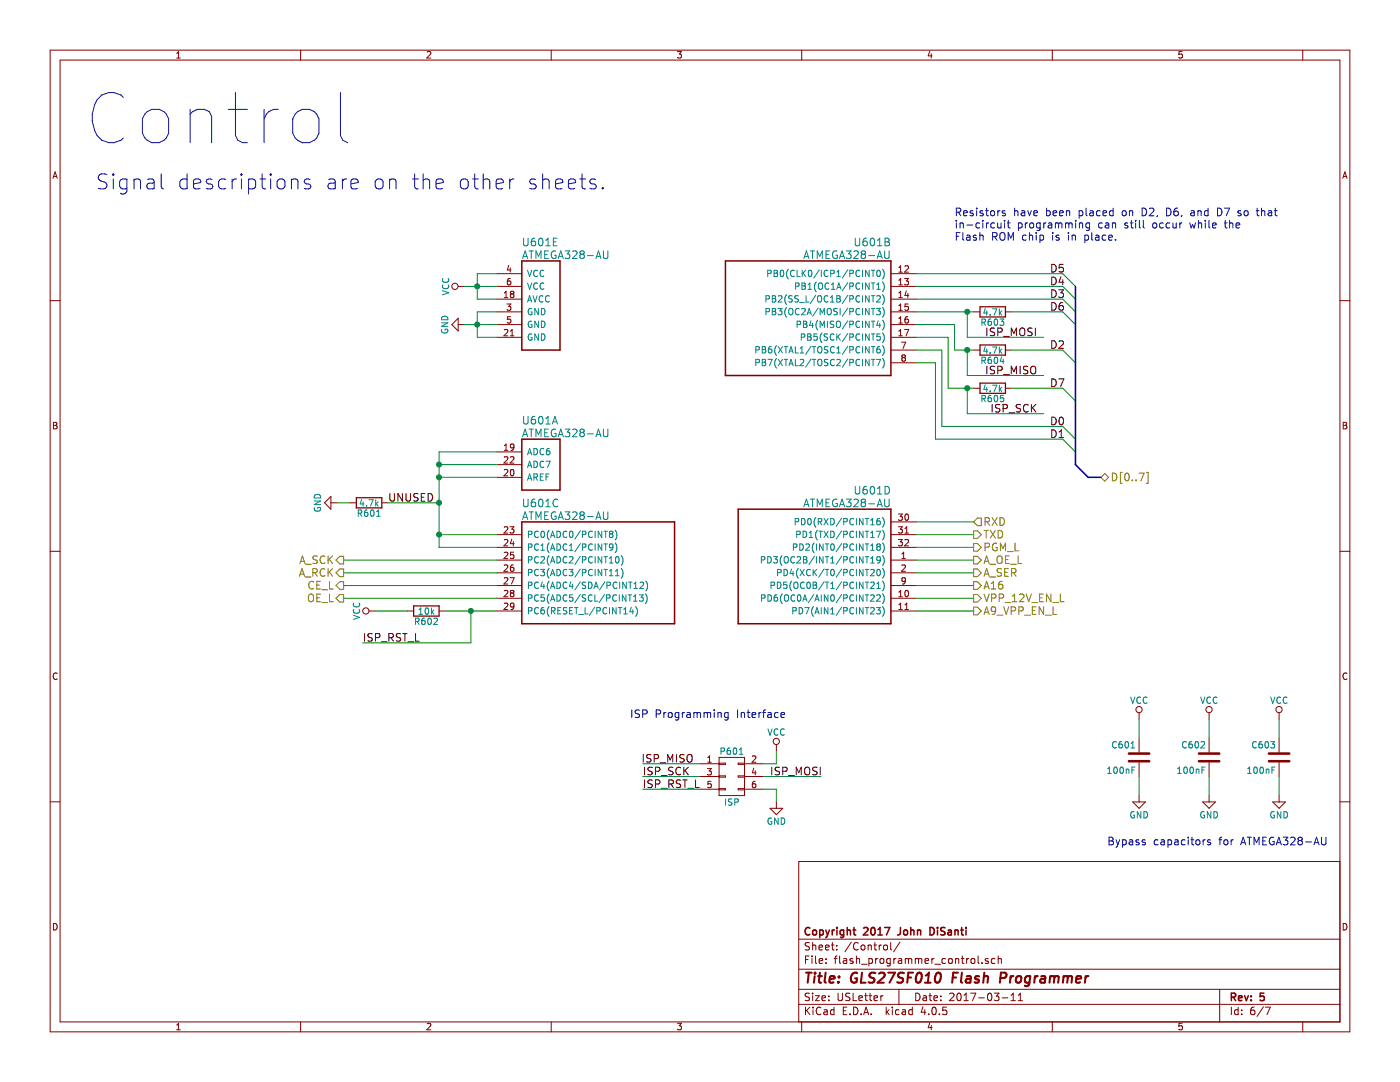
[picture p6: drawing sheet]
EESchema Schematic File Version 2
LIBS:gls27sf010
LIBS:atmega328au
LIBS:flash_programmer
LIBS:power
LIBS:device
LIBS:transistors
LIBS:conn
LIBS:linear
LIBS:regul
LIBS:74xx
LIBS:cmos4000
LIBS:adc-dac
LIBS:memory
LIBS:xilinx
LIBS:microcontrollers
LIBS:dsp
LIBS:microchip
LIBS:analog_switches
LIBS:motorola
LIBS:texas
LIBS:intel
LIBS:audio
LIBS:interface
LIBS:digital-audio
LIBS:philips
LIBS:display
LIBS:cypress
LIBS:siliconi
LIBS:opto
LIBS:atmel
LIBS:contrib
LIBS:valves
LIBS:flash_programmer-cache
EELAYER 25 0
EELAYER END
$Descr USLetter 11000 8500
encoding utf-8
Sheet 6 7
Title "GLS27SF010 Flash Programmer"
Date "2017-03-11"
Rev "5"
Comp "Copyright 2017 John DiSanti"
Comment1 ""
Comment2 ""
Comment3 ""
Comment4 ""
$EndDescr
$Comp
L C C603
U 1 1
P 10050 5950
F 0 "C603" H 10075 6050 50  0000 L CNN
F 1 "100nF" H 10075 5850 50  0000 L CNN
F 2 "Resistors_SMD:R_0603_HandSoldering" H 10088 5800 50  0001 C CNN
F 3 "" H 10050 5950 50  0000 C CNN
	1    10050 5950
	-1   0    0    -1  
$EndComp
$Comp
L C C602
U 1 1
P 9500 5950
F 0 "C602" H 9525 6050 50  0000 L CNN
F 1 "100nF" H 9525 5850 50  0000 L CNN
F 2 "Resistors_SMD:R_0603_HandSoldering" H 9538 5800 50  0001 C CNN
F 3 "" H 9500 5950 50  0000 C CNN
	1    9500 5950
	-1   0    0    -1  
$EndComp
$Comp
L GND #PWR028
U 1 1
P 10050 6250
F 0 "#PWR028" H 10050 6000 50  0001 C CNN
F 1 "GND" H 10050 6100 50  0000 C CNN
F 2 "" H 10050 6250 50  0000 C CNN
F 3 "" H 10050 6250 50  0000 C CNN
	1    10050 6250
	1    0    0    -1  
$EndComp
$Comp
L GND #PWR029
U 1 1
P 9500 6250
F 0 "#PWR029" H 9500 6000 50  0001 C CNN
F 1 "GND" H 9500 6100 50  0000 C CNN
F 2 "" H 9500 6250 50  0000 C CNN
F 3 "" H 9500 6250 50  0000 C CNN
	1    9500 6250
	1    0    0    -1  
$EndComp
$Comp
L VCC #PWR030
U 1 1
P 10050 5650
F 0 "#PWR030" H 10050 5500 50  0001 C CNN
F 1 "VCC" H 10050 5800 50  0000 C CNN
F 2 "" H 10050 5650 50  0000 C CNN
F 3 "" H 10050 5650 50  0000 C CNN
	1    10050 5650
	1    0    0    -1  
$EndComp
$Comp
L VCC #PWR031
U 1 1
P 9500 5650
F 0 "#PWR031" H 9500 5500 50  0001 C CNN
F 1 "VCC" H 9500 5800 50  0000 C CNN
F 2 "" H 9500 5650 50  0000 C CNN
F 3 "" H 9500 5650 50  0000 C CNN
	1    9500 5650
	1    0    0    -1  
$EndComp
Wire Wire Line
	10050 5650 10050 5800
Wire Wire Line
	9500 5650 9500 5800
Wire Wire Line
	10050 6100 10050 6250
Wire Wire Line
	9500 6100 9500 6250
Text Notes 8700 6650 0    60   ~ 0
Bypass capacitors for ATMEGA328-AU
$Comp
L R R601
U 1 1
P 2900 3950
F 0 "R601" V 2980 3950 50  0000 C CNN
F 1 "4.7k" V 2900 3950 50  0000 C CNN
F 2 "Resistors_SMD:R_0603_HandSoldering" V 2830 3950 50  0001 C CNN
F 3 "" H 2900 3950 50  0000 C CNN
	1    2900 3950
	0    -1   1    0   
$EndComp
$Comp
L GND #PWR032
U 1 1
P 2650 3950
F 0 "#PWR032" H 2650 3700 50  0001 C CNN
F 1 "GND" H 2650 3800 50  0000 C CNN
F 2 "" H 2650 3950 50  0000 C CNN
F 3 "" H 2650 3950 50  0000 C CNN
	1    2650 3950
	0    1    -1   0   
$EndComp
$Comp
L C C601
U 1 1
P 8950 5950
F 0 "C601" H 8975 6050 50  0000 L CNN
F 1 "100nF" H 8975 5850 50  0000 L CNN
F 2 "Resistors_SMD:R_0603_HandSoldering" H 8988 5800 50  0001 C CNN
F 3 "" H 8950 5950 50  0000 C CNN
	1    8950 5950
	-1   0    0    -1  
$EndComp
$Comp
L GND #PWR033
U 1 1
P 8950 6250
F 0 "#PWR033" H 8950 6000 50  0001 C CNN
F 1 "GND" H 8950 6100 50  0000 C CNN
F 2 "" H 8950 6250 50  0000 C CNN
F 3 "" H 8950 6250 50  0000 C CNN
	1    8950 6250
	1    0    0    -1  
$EndComp
$Comp
L VCC #PWR034
U 1 1
P 8950 5650
F 0 "#PWR034" H 8950 5500 50  0001 C CNN
F 1 "VCC" H 8950 5800 50  0000 C CNN
F 2 "" H 8950 5650 50  0000 C CNN
F 3 "" H 8950 5650 50  0000 C CNN
	1    8950 5650
	1    0    0    -1  
$EndComp
Wire Wire Line
	8950 5650 8950 5800
Wire Wire Line
	8950 6100 8950 6250
$Comp
L CONN_02X03 P601
U 1 1
P 5750 6100
F 0 "P601" H 5750 6300 50  0000 C CNN
F 1 "ISP" H 5750 5900 50  0000 C CNN
F 2 "Pin_Headers:Pin_Header_Straight_2x03_Pitch2.54mm" H 5750 4900 50  0001 C CNN
F 3 "" H 5750 4900 50  0000 C CNN
	1    5750 6100
	1    0    0    -1  
$EndComp
Wire Wire Line
	6000 6000 6100 6000
Wire Wire Line
	6000 6100 6450 6100
Wire Wire Line
	6000 6200 6100 6200
Wire Wire Line
	5500 6000 5050 6000
Wire Wire Line
	5500 6100 5050 6100
Wire Wire Line
	5500 6200 5050 6200
Text Label 5450 6000 2    60   ~ 0
ISP_MISO
Text Label 5050 6100 0    60   ~ 0
ISP_SCK
Text Label 5050 6200 0    60   ~ 0
ISP_RST_L
Text Label 6050 6100 0    60   ~ 0
ISP_MOSI
Wire Wire Line
	6100 6000 6100 5900
Wire Wire Line
	6100 6200 6100 6300
$Comp
L VCC #PWR035
U 1 1
P 6100 5900
F 0 "#PWR035" H 6100 5750 50  0001 C CNN
F 1 "VCC" H 6100 6050 50  0000 C CNN
F 2 "" H 6100 5900 50  0000 C CNN
F 3 "" H 6100 5900 50  0000 C CNN
	1    6100 5900
	1    0    0    -1  
$EndComp
$Comp
L GND #PWR036
U 1 1
P 6100 6300
F 0 "#PWR036" H 6100 6050 50  0001 C CNN
F 1 "GND" H 6100 6150 50  0000 C CNN
F 2 "" H 6100 6300 50  0000 C CNN
F 3 "" H 6100 6300 50  0000 C CNN
	1    6100 6300
	1    0    0    -1  
$EndComp
Text Notes 4950 5650 0    60   ~ 0
ISP Programming Interface
Text Label 3050 3950 0    60   ~ 0
UNUSED
Text HLabel 7650 4700 2    60   Output ~ 0
VPP_12V_EN_L
Text HLabel 7650 4800 2    60   Output ~ 0
A9_VPP_EN_L
Text Notes 650  1150 0    394  ~ 0
Control
$Comp
L ATMEGA328-AU U?
U 1 1
P 3900 3550
AR Path="/58C491ED" Ref="U?"  Part="1" 
AR Path="/58C243E5/58C491ED" Ref="U601"  Part="1" 
F 0 "U601" H 4100 3800 60  0000 L CNN
F 1 "ATMEGA328-AU" H 4100 3700 60  0000 L CNN
F 2 "TQFP_32_7mm_0.8mm_pitch:TQFP-32" H 3900 3550 60  0001 C CNN
F 3 "" H 3900 3550 60  0001 C CNN
	1    3900 3550
	1    0    0    -1  
$EndComp
$Comp
L ATMEGA328-AU U?
U 2 1
P 7200 2150
AR Path="/58C4927B" Ref="U?"  Part="2" 
AR Path="/58C243E5/58C4927B" Ref="U601"  Part="2" 
F 0 "U601" H 7400 2400 60  0000 L CNN
F 1 "ATMEGA328-AU" H 7400 2300 60  0000 L CNN
F 2 "TQFP_32_7mm_0.8mm_pitch:TQFP-32" H 7200 2150 60  0001 C CNN
F 3 "" H 7200 2150 60  0001 C CNN
	2    7200 2150
	-1   0    0    -1  
$EndComp
$Comp
L ATMEGA328-AU U?
U 3 1
P 3900 4200
AR Path="/58C492C6" Ref="U?"  Part="3" 
AR Path="/58C243E5/58C492C6" Ref="U601"  Part="3" 
F 0 "U601" H 4100 4450 60  0000 L CNN
F 1 "ATMEGA328-AU" H 4100 4350 60  0000 L CNN
F 2 "TQFP_32_7mm_0.8mm_pitch:TQFP-32" H 3900 4200 60  0001 C CNN
F 3 "" H 3900 4200 60  0001 C CNN
	3    3900 4200
	1    0    0    -1  
$EndComp
$Comp
L ATMEGA328-AU U?
U 4 1
P 7200 4100
AR Path="/58C49325" Ref="U?"  Part="4" 
AR Path="/58C243E5/58C49325" Ref="U601"  Part="4" 
F 0 "U601" H 7400 4350 60  0000 L CNN
F 1 "ATMEGA328-AU" H 7400 4250 60  0000 L CNN
F 2 "TQFP_32_7mm_0.8mm_pitch:TQFP-32" H 7200 4100 60  0001 C CNN
F 3 "" H 7200 4100 60  0001 C CNN
	4    7200 4100
	-1   0    0    -1  
$EndComp
$Comp
L ATMEGA328-AU U?
U 5 1
P 3900 2150
AR Path="/58C49392" Ref="U?"  Part="5" 
AR Path="/58C243E5/58C49392" Ref="U601"  Part="5" 
F 0 "U601" H 4100 2400 60  0000 L CNN
F 1 "ATMEGA328-AU" H 4100 2300 60  0000 L CNN
F 2 "TQFP_32_7mm_0.8mm_pitch:TQFP-32" H 3900 2150 60  0001 C CNN
F 3 "" H 3900 2150 60  0001 C CNN
	5    3900 2150
	1    0    0    -1  
$EndComp
$Comp
L VCC #PWR037
U 1 1
P 3650 2250
F 0 "#PWR037" H 3650 2100 50  0001 C CNN
F 1 "VCC" H 3650 2400 50  0000 C CNN
F 2 "" H 3650 2250 50  0000 C CNN
F 3 "" H 3650 2250 50  0000 C CNN
	1    3650 2250
	0    -1   1    0   
$EndComp
$Comp
L GND #PWR038
U 1 1
P 3650 2550
F 0 "#PWR038" H 3650 2300 50  0001 C CNN
F 1 "GND" H 3650 2400 50  0000 C CNN
F 2 "" H 3650 2550 50  0000 C CNN
F 3 "" H 3650 2550 50  0000 C CNN
	1    3650 2550
	0    1    -1   0   
$EndComp
Wire Wire Line
	3900 2150 3750 2150
Wire Wire Line
	3750 2150 3750 2350
Wire Wire Line
	3650 2250 3900 2250
Wire Wire Line
	3750 2350 3900 2350
Connection ~ 3750 2250
Wire Wire Line
	3650 2550 3900 2550
Wire Wire Line
	3900 2450 3750 2450
Wire Wire Line
	3750 2450 3750 2650
Connection ~ 3750 2550
$Comp
L R R602
U 1 1
P 3350 4800
F 0 "R602" V 3430 4800 50  0000 C CNN
F 1 "10k" V 3350 4800 50  0000 C CNN
F 2 "Resistors_SMD:R_0603_HandSoldering" V 3280 4800 50  0001 C CNN
F 3 "" H 3350 4800 50  0000 C CNN
	1    3350 4800
	0    -1   1    0   
$EndComp
$Comp
L VCC #PWR039
U 1 1
P 2950 4800
F 0 "#PWR039" H 2950 4650 50  0001 C CNN
F 1 "VCC" H 2950 4950 50  0000 C CNN
F 2 "" H 2950 4800 50  0000 C CNN
F 3 "" H 2950 4800 50  0000 C CNN
	1    2950 4800
	0    -1   1    0   
$EndComp
Wire Wire Line
	3500 4800 3900 4800
Wire Wire Line
	3200 4800 2950 4800
Text Label 3300 5050 2    60   ~ 0
ISP_RST_L
Wire Wire Line
	3700 4800 3700 5050
Wire Wire Line
	3700 5050 2850 5050
Connection ~ 3700 4800
Wire Wire Line
	8350 2350 7200 2350
Wire Wire Line
	8350 2250 7200 2250
Wire Wire Line
	8350 2150 7200 2150
Text Label 8250 3350 0    60   ~ 0
D0
Text Label 8250 3450 0    60   ~ 0
D1
Text Label 8250 2750 0    60   ~ 0
D2
Text Label 8250 2350 0    60   ~ 0
D3
Text Label 8250 2250 0    60   ~ 0
D4
Text Label 8250 2150 0    60   ~ 0
D5
Text Label 8250 2450 0    60   ~ 0
D6
Text Label 8250 3050 0    60   ~ 0
D7
$Comp
L R R603
U 1 1
P 7800 2450
F 0 "R603" V 7880 2450 50  0000 C CNN
F 1 "4.7k" V 7800 2450 50  0000 C CNN
F 2 "Resistors_SMD:R_0603_HandSoldering" V 7730 2450 50  0001 C CNN
F 3 "" H 7800 2450 50  0000 C CNN
	1    7800 2450
	0    1    1    0   
$EndComp
$Comp
L R R604
U 1 1
P 7800 2750
F 0 "R604" V 7880 2750 50  0000 C CNN
F 1 "4.7k" V 7800 2750 50  0000 C CNN
F 2 "Resistors_SMD:R_0603_HandSoldering" V 7730 2750 50  0001 C CNN
F 3 "" H 7800 2750 50  0000 C CNN
	1    7800 2750
	0    1    1    0   
$EndComp
$Comp
L R R605
U 1 1
P 7800 3050
F 0 "R605" V 7880 3050 50  0000 C CNN
F 1 "4.7k" V 7800 3050 50  0000 C CNN
F 2 "Resistors_SMD:R_0603_HandSoldering" V 7730 3050 50  0001 C CNN
F 3 "" H 7800 3050 50  0000 C CNN
	1    7800 3050
	0    1    1    0   
$EndComp
Wire Wire Line
	7200 2450 7650 2450
Wire Wire Line
	7200 2550 7500 2550
Wire Wire Line
	7500 2550 7500 2750
Wire Wire Line
	7500 2750 7650 2750
Wire Wire Line
	7200 2650 7450 2650
Wire Wire Line
	7450 2650 7450 3050
Wire Wire Line
	7450 3050 7650 3050
Wire Wire Line
	7950 2450 8350 2450
Wire Wire Line
	7950 2750 8350 2750
Wire Wire Line
	7950 3050 8350 3050
Wire Wire Line
	7600 2450 7600 2650
Wire Wire Line
	7600 2650 8200 2650
Connection ~ 7600 2450
Wire Wire Line
	7600 2750 7600 2950
Wire Wire Line
	7600 2950 8200 2950
Connection ~ 7600 2750
Wire Wire Line
	7600 3050 7600 3250
Wire Wire Line
	7600 3250 8200 3250
Connection ~ 7600 3050
Text Label 8150 3250 2    60   ~ 0
ISP_SCK
Text Label 8150 2950 2    60   ~ 0
ISP_MISO
Text Label 8150 2650 2    60   ~ 0
ISP_MOSI
Wire Wire Line
	7200 2750 7400 2750
Wire Wire Line
	7400 2750 7400 3350
Wire Wire Line
	7400 3350 8350 3350
Wire Wire Line
	7200 2850 7350 2850
Wire Wire Line
	7350 2850 7350 3450
Wire Wire Line
	7350 3450 8350 3450
Entry Wire Line
	8350 2150 8450 2250
Entry Wire Line
	8350 2250 8450 2350
Entry Wire Line
	8350 2350 8450 2450
Entry Wire Line
	8350 2450 8450 2550
Entry Wire Line
	8350 2750 8450 2850
Entry Wire Line
	8350 3050 8450 3150
Entry Wire Line
	8350 3350 8450 3450
Entry Wire Line
	8350 3450 8450 3550
Wire Bus Line
	8450 2250 8450 3650
Text HLabel 8650 3750 2    60   BiDi ~ 0
D[0..7]
Wire Wire Line
	7200 4200 7650 4200
Wire Wire Line
	7200 4100 7650 4100
Text HLabel 7650 4200 2    60   Output ~ 0
TXD
Text HLabel 7650 4100 2    60   Input ~ 0
RXD
Wire Wire Line
	7200 4300 7650 4300
Text HLabel 7650 4300 2    60   Output ~ 0
PGM_L
Wire Wire Line
	3900 4600 2700 4600
Wire Wire Line
	3900 4700 2700 4700
Text HLabel 2700 4700 0    60   Output ~ 0
OE_L
Text HLabel 2700 4600 0    60   Output ~ 0
CE_L
Wire Wire Line
	3900 4500 2700 4500
Wire Wire Line
	3900 4400 2700 4400
Wire Wire Line
	7200 4500 7650 4500
Wire Wire Line
	7200 4400 7650 4400
Wire Wire Line
	7200 4700 7650 4700
Wire Wire Line
	7200 4800 7650 4800
Wire Wire Line
	7200 4600 7650 4600
Wire Wire Line
	3750 2650 3900 2650
Wire Wire Line
	3450 4200 3900 4200
Wire Wire Line
	3450 4300 3900 4300
Wire Wire Line
	3450 3950 3050 3950
Wire Wire Line
	2750 3950 2650 3950
Wire Wire Line
	3450 3750 3900 3750
Connection ~ 3450 4200
Wire Wire Line
	3450 3650 3900 3650
Connection ~ 3450 3750
Wire Wire Line
	3450 3550 3900 3550
Connection ~ 3450 3650
Wire Wire Line
	3450 3550 3450 4300
Connection ~ 3450 3950
Text HLabel 2700 4400 0    60   Output ~ 0
A_SCK
Text HLabel 2700 4500 0    60   Output ~ 0
A_RCK
Text HLabel 7650 4400 2    60   Output ~ 0
A_OE_L
Text HLabel 7650 4500 2    60   Output ~ 0
A_SER
Text HLabel 7650 4600 2    60   Output ~ 0
A16
Entry Bus Bus
	8450 3650 8550 3750
Wire Bus Line
	8550 3750 8650 3750
Text Notes 750  1500 0    118  ~ 0
Signal descriptions are on the other sheets.
Text Notes 7500 1900 0    60   ~ 0
Resistors have been placed on D2, D6, and D7 so that\nin-circuit programming can still occur while the\nFlash ROM chip is in place.
$EndSCHEMATC
